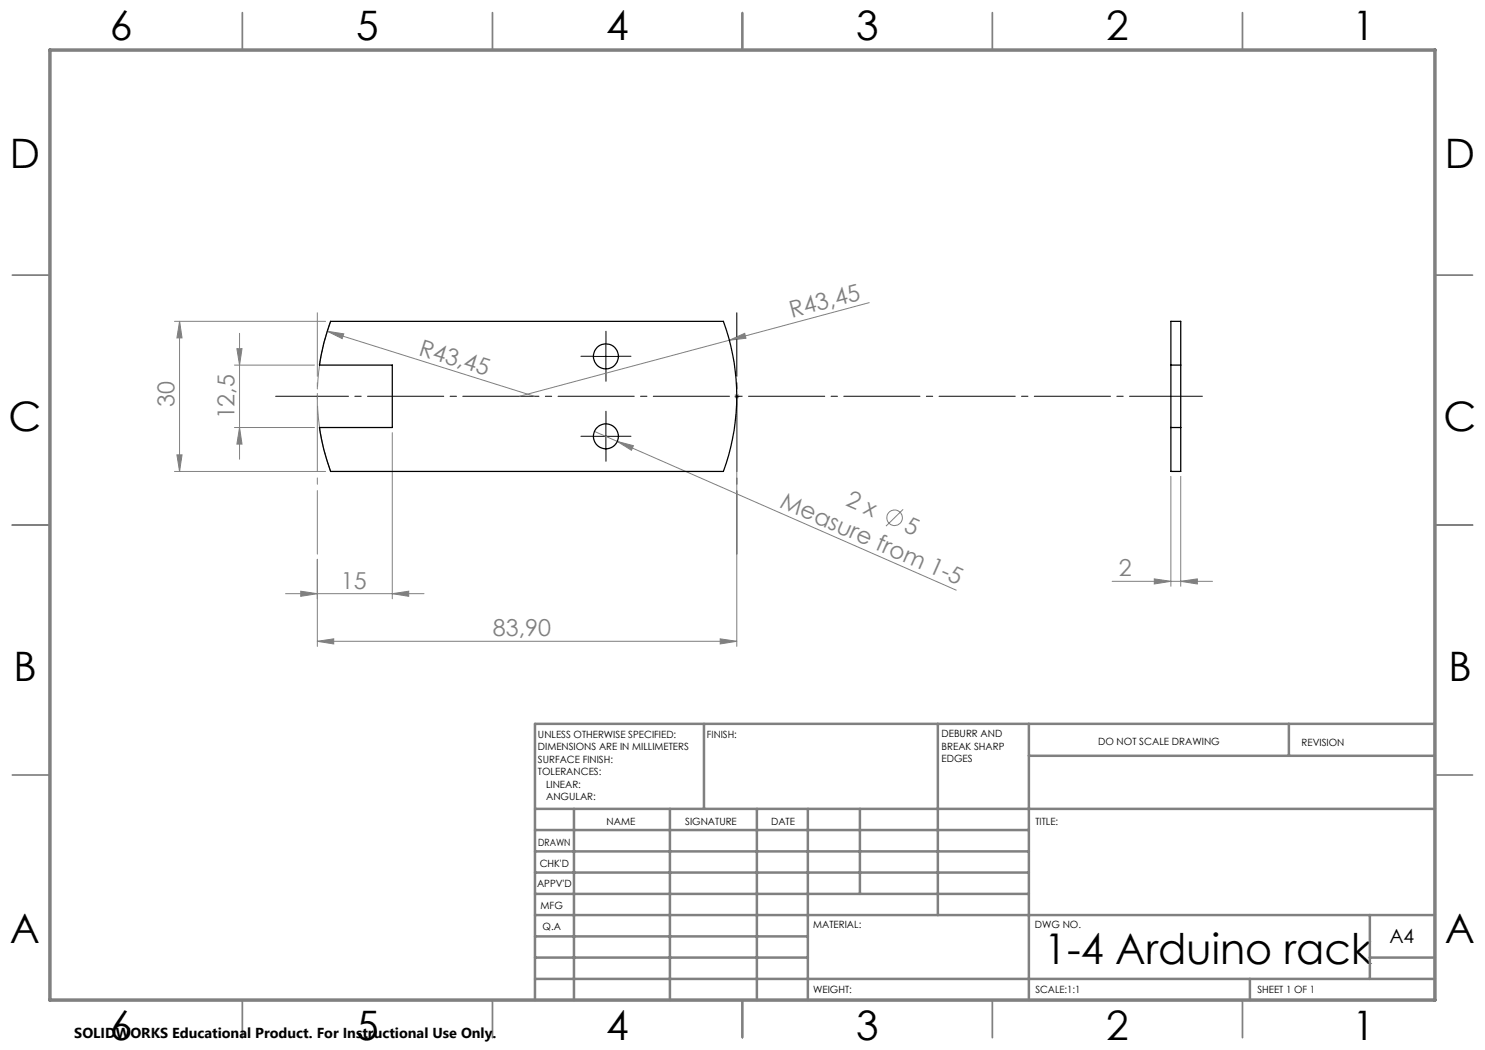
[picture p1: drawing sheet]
<svg xmlns="http://www.w3.org/2000/svg" width="297mm" height="210mm" viewBox="0 0 297 210" stroke-linecap="round" stroke-linejoin="round" font-family="sans-serif">
<g fill="none" stroke="#808080" stroke-width=".2">
<path d="M34.9 64.3h30.2M35.9 64.3l.5 3.3h-1zM35.9 64.3v30M46.9 73h16M47.4 69.7h1l-.5 3.3zM47.9 66.7v25.2M65.4 66.2l3.4 .6-.4 .9zM65.4 66.2l41.5 13.1M145.9 68l3-1.3 .3 1zM146.9 79.3h.9M147 78.9l.7 .7M147.4 78.8v1"/>
<path d="M147.7 78.9l-.7 .7M173.8 60.5l-69.9 18.8M34.9 94.3h30.2M35.4 91h1l-.5 3.3zM46.9 85.5h16M47.9 85.5l.5 3.3h-1zM78.5 86.5v33.3M118.9 86.3l4.6 2M123.5 88.3l3.2 .8-.4 1zM123.5 88.3l67.7 29.7M147.4 80.3v49M234.2 95.3v22"/>
<path d="M236.1 95.3v22M57.1 118.7h27.7M60.1 118.2l3.4 .5-3.4 .6zM63.5 111.9v17.4M78.5 118.7l3.2-.5v1.1zM180.6 101.9l-3.4 3.3M222.4 116.3h20.1M230.9 115.8l3.3 .5-3.3 .5zM236.1 116.3l3.4-.5v1zM63.5 128.3l3.2-.5v1zM63.5 128.3h83.9M144 127.8l3.4 .5-3.4 .5z"/>
<circle cx="178.9" cy="103.6" r="1.55"/>
</g>
<path d="M66.1 64.3a43.5 43.5 0 0 0 0 30" fill="none" stroke="#808080" stroke-width=".2" stroke-dasharray="15.2 1.3 1.3 1.3" stroke-dashoffset="1.8" stroke-linecap="butt"/>
<path d="M55.1 79.3h185.4" fill="none" stroke="#000" stroke-width=".2" stroke-dasharray="15.2 1.3 1.3 1.3" stroke-dashoffset=".7"/>
<path d="M118.7 71.3h-2.5M121.2 68.8v-2.5M121.2 73.8v2.5M123.7 71.3h2.5M118.7 87.3h-2.5M121.2 84.8v-2.5M121.2 89.8v2.5M123.7 87.3h2.5" fill="none" stroke="#000" stroke-width=".2" stroke-dasharray="15.2 1.3 1.3 1.3"/>
<path d="M118.7 71.3h5M121.2 68.8v5M118.7 87.3h5M121.2 84.8v5" fill="none" stroke="#000" stroke-width=".2"/>
<path d="M147.4 62.6v48.2" fill="none" stroke="#000" stroke-width=".2" stroke-dasharray="15.2 1.3 1.3 1.3" stroke-dashoffset="2.5"/>
<path d="M63.5 62.6v48.2" fill="none" stroke="#808080" stroke-width=".2" stroke-dasharray="15.2 1.3 1.3 1.3" stroke-dashoffset="2.5"/>
<g fill="none" stroke="#808080" stroke-width=".35">
<path d="M48.5 2.5v7.5M98.5 2.5v7.5M148.5 2.5v7.5M198.5 2.5v7.5M248.5 2.5v7.5M2.5 55h7.5M287 55h7.5M2.5 105h7.5M287 105h7.5M2.5 155h7.5M287 155h7.5M48.5 200v7.5"/>
<path d="M98.5 200v7.5M148.5 200v7.5M198.5 200v7.5M248.5 200v7.5"/>
</g>
<g fill="none" stroke="#808080" stroke-width=".5">
<path d="M140.8 144.8v17M187.6 144.8v38.2M205.8 144.8v55.2M205.8 151.2h81.2M257.8 144.8v6.4M287 144.8h-180v55.2M107 161.8h180M107 178.8h98.8M107 174.5h98.8M107 170.3h98.8M107 166h98.8M114.8 161.8v38.2"/>
<path d="M134 161.8v38.2M151.4 161.8v38.2M161.6 161.8v38.2M172 161.8v17M107 195.8h180M107 191.5h54.6M107 187.3h54.6M107 183h180M250 195.8v4.2M274 191.5h13M274 183v12.8"/>
</g>
<path d="M10 10h277v190h-277z" fill="none" stroke="#808080" stroke-width=".7"/>
<g fill="#808080">
<path d="M65.4 66.2l3.4 .6-.4 .9z"/>
<path d="M145.9 68l3-1.3 .3 1z"/>
<path d="M123.5 88.3l3.2 .8-.4 1z"/>
<path d="M60.1 118.2l3.4 .5-3.4 .6zM78.5 118.7l3.2-.5v1.1z"/>
<path d="M144 127.8l3.4 .5-3.4 .5zM63.5 128.3l3.2-.5v1z"/>
<path d="M47.9 85.5l.5 3.3h-1zM47.4 69.7h1l-.5 3.3z"/>
<path d="M35.9 64.3l.5 3.3h-1zM35.4 91h1l-.5 3.3z"/>
<path d="M230.9 115.8l3.3 .5-3.3 .5zM236.1 116.3l3.4-.5v1z"/>
</g>
<g fill="none" stroke="#000" stroke-width=".25">
<path d="M66.1 64.3h78.6a43.4 43.4 0 0 1 0 30h-78.6a43.7 43.7 0 0 1-2.2-8.8h14.6v-12.5h-14.6a42.6 42.6 0 0 1 2.2-8.7zM234.2 73v-8.7h1.9v8.7M234.2 73h1.9M234.2 73v12.5M236.1 73v12.5M234.2 85.5v8.8h1.9v-8.8M234.2 85.5h1.9"/>
<circle cx="121.2" cy="71.3" r="2.49"/>
<circle cx="121.2" cy="87.3" r="2.5"/>
</g>
<text font-size="8.5" x="208.9" y="192.7">1-4 Arduino rack</text>
<g font-size="8.1">
<text x="22" y="8">6</text>
<text x="71.2" y="8">5</text>
<text x="121.2" y="8">4</text>
<text x="171.3" y="8">3</text>
<text x="221.3" y="8">2</text>
<text x="270.5" y="8">1</text>
<text x="2" y="33.6">D</text>
<text x="289" y="33.6">D</text>
<text x="1.7" y="86.1">C</text>
<text x="288.7" y="86.1">C</text>
<text x="2.7" y="136.1">B</text>
<text x="289.7" y="136.1">B</text>
<text x="2" y="188.6">A</text>
<text x="289" y="188.6">A</text>
<text x="22" y="208">6</text>
<text x="71.2" y="208">5</text>
<text x="121.2" y="208">4</text>
<text x="171.3" y="208">3</text>
<text x="221.3" y="208">2</text>
<text x="270.5" y="208">1</text>
</g>
<g font-size="4.7" fill="#808080">
<text x="158.4" y="63.6" transform="rotate(-15 158.4 63.6)">R43,45</text>
<text x="83.6" y="70.9" transform="rotate(17 83.6 70.9)">R43,45</text>
<text x="34.9" y="81.5" transform="rotate(-90 34.9 81.5)">30</text>
<text x="46.9" y="83.9" transform="rotate(-90 46.9 83.9)">12,5</text>
<text x="155.8" y="101.4" transform="rotate(24 155.8 101.4)">Measure from 1-5</text>
<text x="169" y="101" transform="rotate(24 169 101)">2 x</text>
<text x="180.6" y="106.1" transform="rotate(24 180.6 106.1)">5</text>
<text x="68.2" y="117.7">15</text>
<text x="223.8" y="115.2">2</text>
<text x="98.6" y="127.2">83,90</text>
</g>
<text font-size="3.9" x="277.9" y="188.5">A4</text>
<text font-size="2.9" x="14.9" y="207.6">SOLIDWORKS Educational Product. For Instructional Use Only.</text>
<g font-size="2">
<text x="107.6" y="147.6">UNLESS OTHERWISE SPECIFIED:</text>
<text x="141.4" y="147.6">FINISH:</text>
<text x="188.3" y="147.5">DEBURR AND</text>
<text x="188.3" y="150">BREAK SHARP</text>
<text x="219.6" y="149">DO NOT SCALE DRAWING</text>
<text x="260.3" y="149.2">REVISION</text>
<text x="107.6" y="150.1">DIMENSIONS ARE IN MILLIMETERS</text>
<text x="107.6" y="152.6">SURFACE FINISH:</text>
<text x="107.6" y="155.1">TOLERANCES:</text>
<text x="188.3" y="152.5">EDGES</text>
<text x="109.2" y="157.6">LINEAR:</text>
<text x="109.2" y="160.1">ANGULAR:</text>
<text x="121.3" y="165">NAME</text>
<text x="137" y="164.9">SIGNATURE</text>
<text x="154.2" y="164.9">DATE</text>
<text x="207.1" y="164.9">TITLE:</text>
<text x="107.6" y="169.1">DRAWN</text>
<text x="107.9" y="173.3">CHK'D</text>
<text x="107.4" y="177.4">APPV'D</text>
<text x="108.1" y="181.8">MFG</text>
<text x="108.5" y="186">Q.A</text>
<text x="162.6" y="185.5">MATERIAL:</text>
<text x="207" y="185.5">DWG NO.</text>
<text x="162.6" y="198.5">WEIGHT:</text>
<text x="207.1" y="198.6">SCALE:1:1</text>
<text x="251.5" y="198.6">SHEET 1 OF 1</text>
</g>
</svg>
